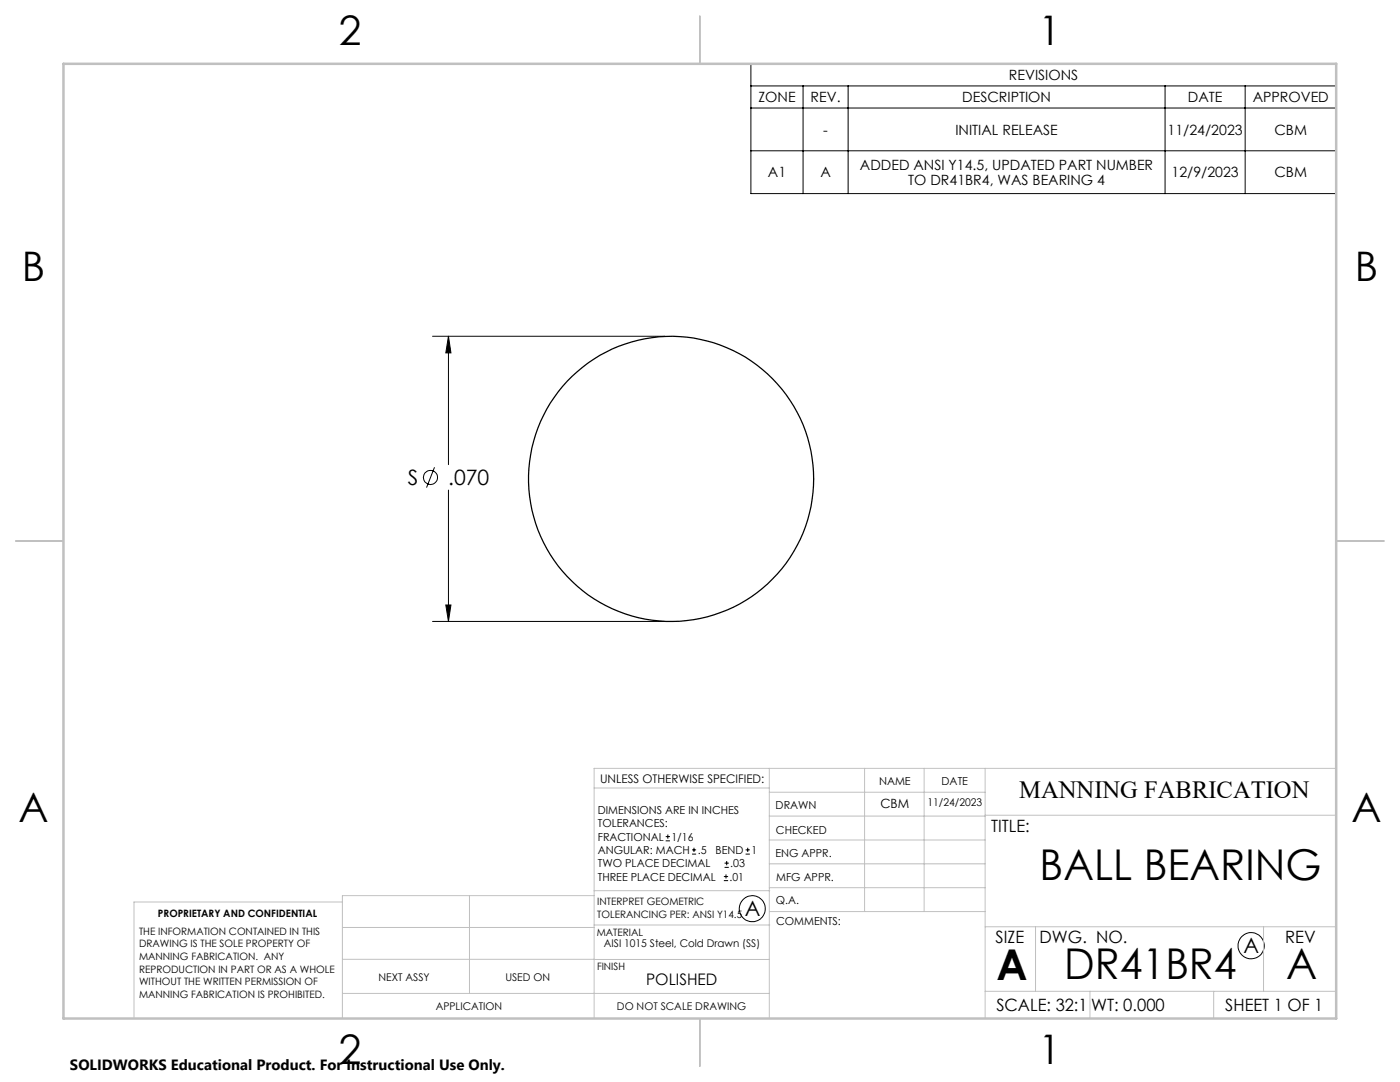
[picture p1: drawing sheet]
<svg xmlns="http://www.w3.org/2000/svg" width="279mm" height="216mm" viewBox="0 0 279 216" stroke-linecap="round" stroke-linejoin="round" font-family="sans-serif">
<circle cx="133.9" cy="95.5" r="28.5" fill="none" stroke="#000" stroke-width=".25"/>
<g fill="none" stroke="#000" stroke-width=".2">
<path d="M149.9 12.7h116.8v25.9h-116.8zM149.9 17.1h116.8M160.3 17.1v21.5M169.3 17.1v21.5M232.5 17.1v21.5M248.5 17.1v21.5M149.9 21.6h116.8M149.9 30.1h116.8M86.3 67.1h46.4M89.5 67.1l.5 3.3h-1zM89.5 67.1v25.6M86.7 93.2l-1.6 4.1"/>
<path d="M89.5 97.8v26.2M86.3 124h46.4M89 120.7h1l-.5 3.3zM132.9 167.8h.8M132.9 166.9h.8M133.3 166.5v.9M138.1 170.4h.8M138.1 169.6h.8M138.5 169.2v.8M144.5 175.7h.8M144.5 174.9h.8M144.6 173.1h.9"/>
<path d="M144.6 172.2h.9M144.9 174.5v.8M145 171.8v.8M148.8 170.4h.8M148.8 169.6h.8M149.2 169.2v.8"/>
<circle cx="85.9" cy="95.3" r="1.4"/>
<circle cx="150.1" cy="181.3" r="2.6"/>
<circle cx="249.7" cy="188.7" r="2.62"/>
</g>
<g fill="none" stroke="#c0c0c0" stroke-width=".2">
<path d="M118.6 157.2h34.9M153.5 153.3v49.9M153.5 158.1h43.1M172.5 153.3v28.6M184.4 153.3v28.6M196.6 153.3v49.9M266.7 153.3h-148.1v49.9M68.3 180h-41.6v23.2M93.7 178.7v19.5M118.6 178.7h-50.3v24.5M118.6 177.7h35M153.5 167.6h43.1"/>
<path d="M153.5 162.8h43.1M153.5 172.4h43.1M153.5 177.1h43.1M196.6 162.7h70.1M68.3 198.2h85.2M68.3 191.4l85.2 .1M68.3 185.1h50.3M118.6 184.6h35M153.6 181.9h43M196.6 197.8h70.1M196.6 184.9h70.1M206.7 184.9v12.9"/>
<path d="M217.5 197.8v5.4M242.2 197.8v5.4M252.2 184.9v12.9"/>
</g>
<path d="M139.7 3.2v9.5M3.1 107.9h9.6M266.7 107.9h9.5M139.7 203.2v9.6" fill="none" stroke="#c0c0c0" stroke-width=".25"/>
<path d="M12.7 12.7h254v190.5h-254z" fill="none" stroke="#c0c0c0" stroke-width=".5"/>
<path d="M89.5 67.1l.5 3.3h-1zM89 120.7h1l-.5 3.3z" fill="#000"/>
<g font-size="8.5">
<text x="207.5" y="175.6">BALL BEARING</text>
<text x="198.9" y="195.5">A</text>
<text x="212.4" y="195.4">DR41BR4</text>
<text x="256.7" y="195.4">A</text>
</g>
<g font-size="8.1">
<text x="67.6" y="8.9">2</text>
<text x="207.3" y="8.9">1</text>
<text x="4.4" y="56.2">B</text>
<text x="270.4" y="56.2">B</text>
<text x="3.7" y="164.1">A</text>
<text x="269.7" y="164.1">A</text>
<text x="67.6" y="212.4">2</text>
<text x="207.3" y="212.4">1</text>
</g>
<text font-size="4.9" x="203.4" y="159.3">MANNING FABRICATION</text>
<g font-size="4.2">
<text x="81.4" y="96.8">S</text>
<text x="89.4" y="96.8">.070</text>
<text x="148.6" y="182.8">A</text>
<text x="248.2" y="190.2">A</text>
</g>
<g font-size="3.4">
<text x="197.8" y="166">TITLE:</text>
<text x="198.7" y="188.1">SIZE</text>
<text x="207.5" y="188.1">DWG. NO.</text>
<text x="256.5" y="188.2">REV</text>
<text x="198.8" y="201.7">SCALE: 32:1</text>
<text x="217.7" y="201.8">WT: 0.000</text>
<text x="244.5" y="201.7">SHEET 1 OF 1</text>
</g>
<text font-size="3.2" x="128.9" y="196.6">POLISHED</text>
<text font-size="3" x="14" y="213.5">SOLIDWORKS Educational Product. For Instructional Use Only.</text>
<g font-size="2.8">
<text x="201.4" y="16">REVISIONS</text>
<text x="151.4" y="20.4">ZONE</text>
<text x="161.8" y="20.4">REV.</text>
<text x="192" y="20.4">DESCRIPTION</text>
<text x="237.1" y="20.4">DATE</text>
<text x="250" y="20.4">APPROVED</text>
<text x="164.3" y="26.9">-</text>
<text x="190.7" y="26.9">INITIAL RELEASE</text>
<text x="233" y="26.9">11/24/2023</text>
<text x="254.3" y="26.9">CBM</text>
<text x="153.2" y="35.4">A1</text>
<text x="163.7" y="35.4">A</text>
<text x="171.6" y="34">ADDED ANSI Y14.5, UPDATED PART NUMBER</text>
<text x="233.8" y="35.4">12/9/2023</text>
<text x="254.3" y="35.4">CBM</text>
<text x="181.2" y="36.8">TO DR41BR4, WAS BEARING 4</text>
</g>
<text font-size="2.5" x="175.7" y="161.3">CBM</text>
<text font-size="2.4" x="119.8" y="156.2">UNLESS OTHERWISE SPECIFIED:</text>
<g font-size="2.2">
<text x="154.8" y="161.4">DRAWN</text>
<text x="175.4" y="156.6">NAME</text>
<text x="187.9" y="156.7">DATE</text>
<text x="119.3" y="162.4">DIMENSIONS ARE IN INCHES</text>
<text x="119.3" y="165.1">TOLERANCES:</text>
<text x="119.3" y="167.8">FRACTIONAL</text>
<text x="134" y="167.8">1/16</text>
<text x="154.9" y="166.3">CHECKED</text>
<text x="119.3" y="173.1">TWO PLACE DECIMAL</text>
<text x="119.3" y="170.4">ANGULAR: MACH</text>
<text x="139.2" y="170.4">.5</text>
<text x="142.8" y="170.4">BEND</text>
<text x="145.8" y="173.1">.03</text>
<text x="150" y="170.4">1</text>
<text x="154.8" y="171">ENG APPR.</text>
<text x="119.3" y="175.7">THREE PLACE DECIMAL</text>
<text x="145.6" y="175.7">.01</text>
<text x="154.9" y="175.7">MFG APPR.</text>
<text x="154.9" y="180.4">Q.A.</text>
<text x="154.9" y="184.6">COMMENTS:</text>
</g>
<g font-size="2.1">
<text x="185.1" y="160.7">11/24/2023</text>
<text x="120.5" y="189">AISI 1015 Steel, Cold Drawn (SS)</text>
<text x="75.5" y="195.7">NEXT ASSY</text>
<text x="100.9" y="195.7">USED ON</text>
<text x="86.9" y="201.5">APPLICATION</text>
<text x="123.1" y="201.6">DO NOT SCALE DRAWING</text>
</g>
<g font-size="2">
<text x="31.5" y="182.9">PROPRIETARY AND CONFIDENTIAL</text>
<text x="119.2" y="180.6">INTERPRET GEOMETRIC</text>
<text x="119.2" y="183.1">TOLERANCING PER: ANSI Y14.5</text>
<text x="27.8" y="186.5">THE INFORMATION CONTAINED IN THIS</text>
<text x="27.8" y="189">DRAWING IS THE SOLE PROPERTY OF</text>
<text x="27.8" y="191.6">MANNING FABRICATION. ANY</text>
<text x="119.1" y="186.7">MATERIAL</text>
<text x="27.8" y="194.1">REPRODUCTION IN PART OR AS A WHOLE</text>
<text x="27.8" y="196.6">WITHOUT THE WRITTEN PERMISSION OF</text>
<text x="119.1" y="193.5">FINISH</text>
<text x="27.8" y="199.1">MANNING FABRICATION IS PROHIBITED.</text>
</g>
</svg>
